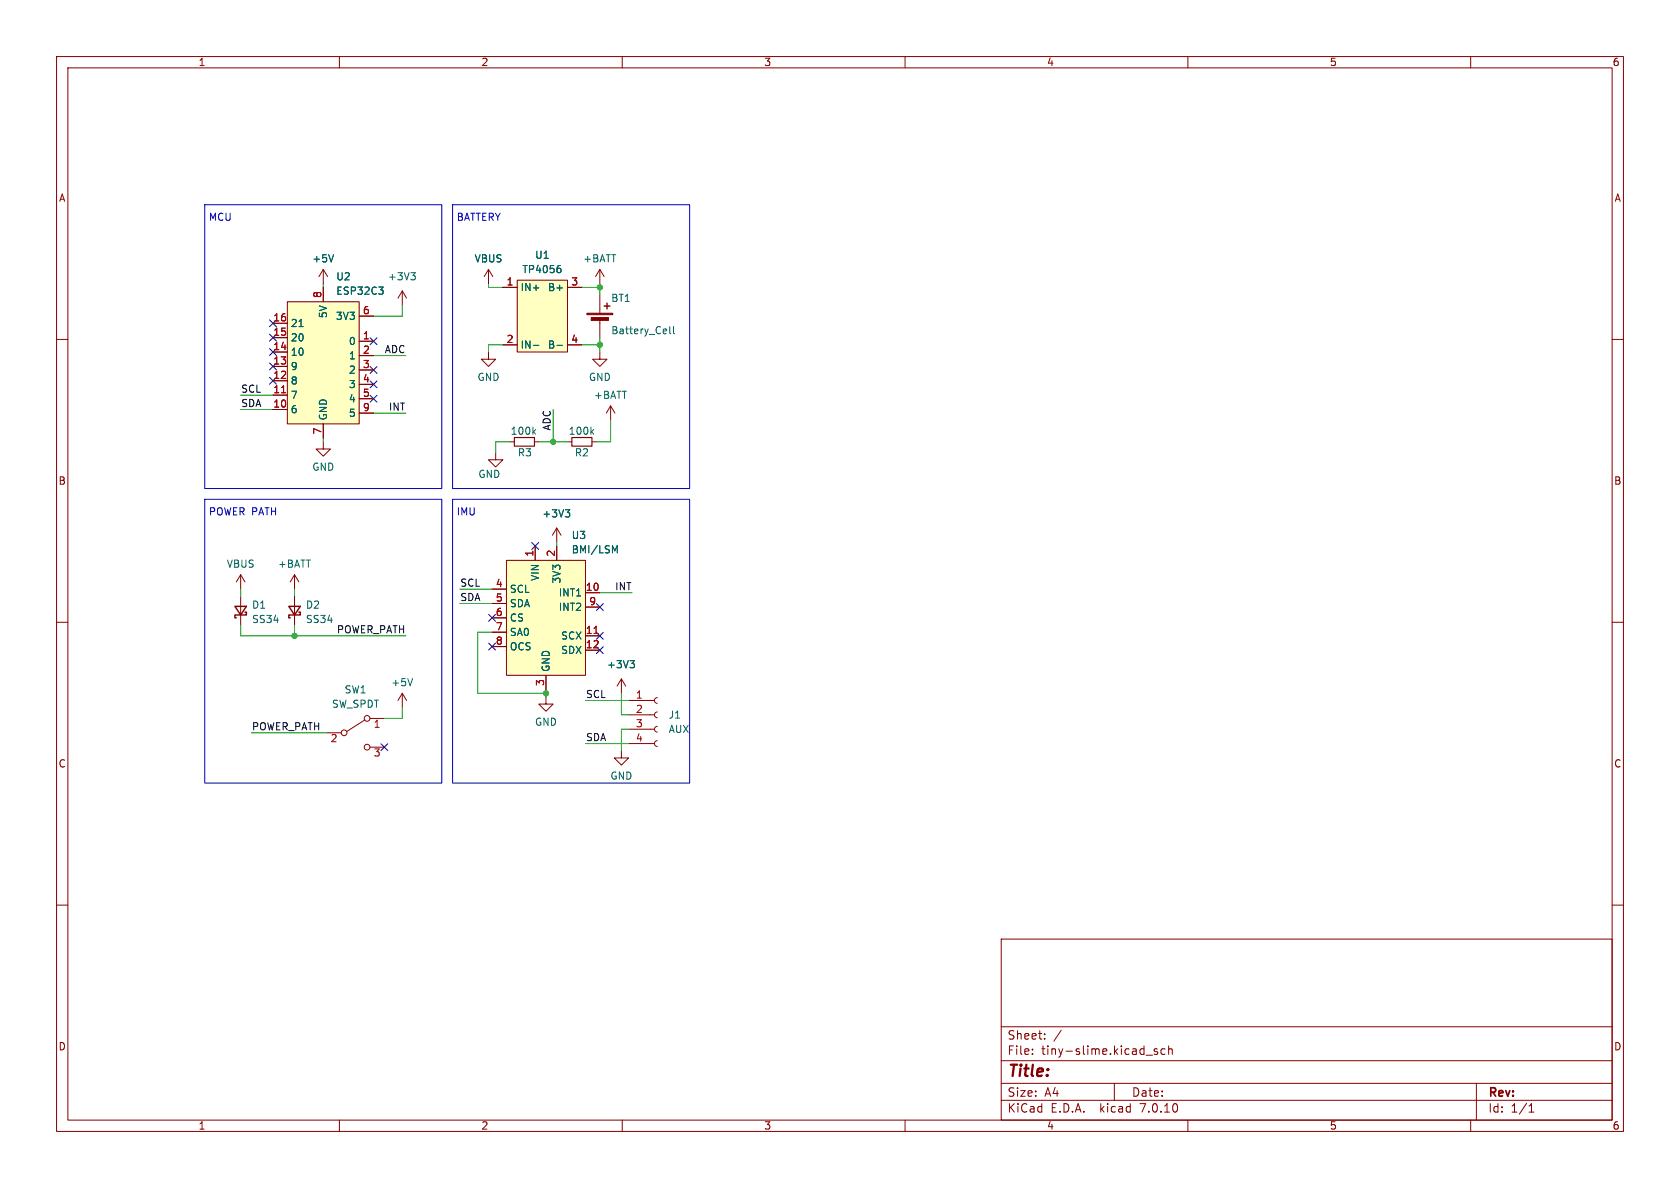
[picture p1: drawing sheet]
<svg xmlns="http://www.w3.org/2000/svg" width="297mm" height="210mm" viewBox="0 0 297 210" stroke-linecap="round" stroke-linejoin="round" font-family="sans-serif">
<g fill="none" stroke="#840000" stroke-width=".18">
<path d="M10 10h277v190h-277zM12 12h273v186h-273zM60 10v2M110 10v2M160 10v2M210 10v2M260 10v2M10 60h2M48.3 59.7h2.5M48.3 57.2h2.5M50.8 53.3h12.7v21.6h-12.7zM57.1 47.6v2.6"/>
<path d="M57.1 50.8v2.5M57.1 47.6l-.7 1.3M57.1 47.6l.8 1.3M63.5 55.9h2.5M71.1 51.4l-.7 1.3M71.1 51.4v2.6M71.1 51.4l.8 1.3M86.4 47.6l-.8 1.3M86.4 47.6v2.6M86.4 47.6l.7 1.3M88.9 50.8h2.5M91.4 49.5h8.9v12.7h-8.9z"/>
<path d="M100.3 50.8h2.6M106 47.6v2.6M106 52.1v3.3M106 56.4v3.3M106 47.6l-.7 1.3M106 47.6l.8 1.3M285 60h2M48.3 72.4h2.5M48.3 69.9h2.5M48.3 67.3h2.5M48.3 64.8h2.5M48.3 62.2h2.5"/>
<path d="M57.1 78.1v1.3h1.3l-1.3 1.2-1.2-1.2h1.2M57.1 74.9v2.6M63.5 60.3h2.5M63.5 62.9h2.5M63.5 65.4h2.5M63.5 67.9h2.5M63.5 70.5h2.5M63.5 73h2.5M86.4 62.2v1.3h1.2l-1.2 1.3-1.3-1.3h1.3M88.9 61h2.5M90.2 78.1h.7M94.5 78.1h.7"/>
<path d="M100.3 78.1h.8M100.3 61h2.6M104.6 78.1h.8M106 62.2v1.3h1.3l-1.3 1.3-1.2-1.3h1.2M107.9 71.8l-.7 1.2M107.9 71.8v2.5M107.9 71.8l.8 1.2M87.6 80v1.3h1.3l-1.3 1.3-1.2-1.3h1.2M89.5 99.1h14v20.3h-14zM94.6 96.5v2.6M98.4 93.3v2.6M98.4 96.5v2.6"/>
<path d="M98.4 93.3l-.7 1.3M98.4 93.3l.8 1.3M10 110h2M42.5 101.6v2.5M42.5 105.4v5.1M42.5 101.6l-.7 1.3M42.5 101.6l.8 1.3M52.1 101.6l-.8 1.3M52.1 101.6v2.5M52.1 105.4v5.1M52.1 101.6l.7 1.3M87 104.1h2.5"/>
<path d="M87 106.7h2.5M87 109.2h2.5M87 111.8h2.5M87 114.3h2.5M96.5 119.4v2.5M103.5 104.8h2.5M103.5 112.4h2.5M103.5 114.9h2.5M103.5 107.3h2.5M285 110h2M57.8 129.5h2.5M64.5 127.3l-3.2 2"/>
<path d="M65.4 127h2.5M65.4 132.1h2.5M71.1 122.6v2.5M71.1 122.6l-.7 1.2M71.1 122.6l.8 1.2M96.5 123.2v1.3h1.3l-1.3 1.2-1.3-1.2h1.3M109.9 132.7v1.3h1.2l-1.2 1.3-1.3-1.3h1.3M109.9 120l-.8 1.3M109.9 120v2.6M109.9 120l.7 1.3M111.1 131.4h4.6M111.1 128.9h4.6"/>
<path d="M111.1 126.4h4.6M111.1 123.8h4.6M116.2 130.9l-.3 .2-.2 .3 .1 .4 .4 .2M116.2 128.4l-.3 .1-.2 .4 .1 .4 .4 .1M116.2 125.9l-.3 .1-.2 .4 .1 .3 .4 .2M116.2 123.3l-.3 .2-.2 .3 .1 .4 .4 .1M10 160h2M285 160h2M177 166h108v32h-108zM60 198v2M110 198v2M160 198v2"/>
<path d="M177 194.5h108M177 191.5h108M177 187.5h108M177 181.5h108M182.5 186.3v.1M182.5 185.5v.1M184.7 183.6v.1M184.7 182.8v.1M187.6 182.1l-1.3 2M197 191.5v3M202.6 186.5h1.1M204.6 185.5l-.4-.1-.2 .2 .1 .2 .5 .2v.3h-.6"/>
<path d="M206 185.5l-.5-.1-.3 .3v.4l.2 .2h.6M206.6 185.5l.2-.1 .4 .1v.9M206.6 184.9v1.5M210 198v2M260 198v2M261 191.5v6.5M270.3 196.6h.9M270.3 195.5l.4-.4v1.5"/>
<circle cx="60.8" cy="129.5" r=".51"/>
<circle cx="64.9" cy="127" r=".51"/>
<circle cx="64.9" cy="132.1" r=".51"/>
</g>
<g fill="#ffffc2" stroke="#ffffc2" stroke-width=".18">
<path d="M89.5 99.1h14v20.3h-14z"/>
<path d="M50.8 53.3h12.7v21.6h-12.7z"/>
<path d="M91.4 49.5h8.9v12.7h-8.9z"/>
</g>
<path d="M49.8 69.4h.7M105 112h.7" fill="none" stroke="#a90000" stroke-width=".18"/>
<g fill="none" stroke="#006464" stroke-width=".18">
<path d="M52.9 57.7h.7M59 45l-.5 1.3M67 50.7h.7l-.4 .5M67.6 51.3l.1 .2-.1 .5M72.6 48.2h.8l-.4 .5M73.2 48.7l.2 .2v.3l-.2 .3M98.8 46.9h.3M98.9 47.4l.3 .3v.3l-.3 .2M118.4 57.7v1.1l.2 .2M119.1 57.7v1.1l.1 .2M94.3 61.1h1M94.3 76.3l.4 .5"/>
<path d="M94.7 75.9l-.5 .5M98.5 61.1h.9M104.6 76.3l.4 .5M105 75.9l-.5 .5M99.9 90.1h.8l-.4 .5M100.5 90.6l.2 .2v.3l-.2 .3M108.7 97.4l.4-.9v1.2M72.9 120l-.4 1.2M111.4 116.8h.8l-.5 .5M111.9 117.3l.3 .2v.3l-.3 .3"/>
</g>
<path d="M106.8 54.1h1M107.3 53.6v1M41.5 107.2h2.1l-1.1 1.5zM43.3 108.2h.3v.5h-2.1v.5h.3M51.1 107.2h2l-1 1.5zM52.8 108.2h.3v.5h-2v.5h.2" fill="none" stroke="#840000" stroke-width=".25"/>
<path d="M90.9 77.3h3.6v1.6h-3.6zM101.1 77.3h3.5v1.6h-3.5z" fill="none" stroke="#840000" stroke-width=".2"/>
<g fill="#840000" stroke="#840000" stroke-width=".18">
<path d="M103.8 55.4h4.5v.2h-4.5z"/>
<path d="M104.5 56.1h3.1v.5h-3.1z"/>
</g>
<path d="M36.2 36.2h41.9v50.2h-41.9zM80 36.2h41.9v50.2h-41.9zM36.2 88.3h41.9v50.1h-41.9zM80 88.3h41.9v50.1h-41.9z" fill="none" stroke="#0000c2" stroke-width=".18"/>
<g fill="none" stroke="#009600" stroke-width=".18">
<path d="M57.1 50.2v.6M71.1 54v1.9h-5.1M86.4 50.2v.6h2.5M102.9 50.8h3.1M106 50.2v1.9M106 59.7v2.5M42.5 69.9h5.8M42.5 72.4h5.8M57.1 77.5v.6M66 62.9h5.8M66 73h5.8M88.9 61h-2.5v1.2"/>
<path d="M90.2 78.1h-2.6v1.9M95.2 78.1h5.1M97.8 72.4v5.7M102.9 61h3.1M107.9 74.3v3.8h-2.5M98.4 95.9v.6M42.5 104.1v1.3M42.5 110.5v1.9h29.3M52.1 104.1v1.3M52.1 110.5v1.9M81.3 104.1h5.7M81.3 106.7h5.7"/>
<path d="M87 111.8h-2.5v10.8h12M106 104.8h5.8M44.4 129.5h13.4M71.1 125.1v1.9h-3.2M96.5 121.9v1.3M103.5 131.4h7.6M103.5 123.8h7.6M109.9 122.6v3.8h1.2M111.1 128.9h-1.2v3.8"/>
</g>
<g fill="none" stroke="#000084" stroke-width=".18">
<path d="M47.7 59.1l1.2 1.2M47.7 56.5l1.2 1.3M48.9 59.1l-1.2 1.2M48.9 56.5l-1.2 1.3M65.4 59.7l1.2 1.2M66.6 59.7l-1.2 1.2M47.7 66.7l1.2 1.2M47.7 64.2l1.2 1.2M47.7 61.6l1.2 1.2M48.9 66.7l-1.2 1.2M48.9 64.2l-1.2 1.2M48.9 61.6l-1.2 1.2"/>
<path d="M65.4 69.9l1.2 1.2M65.4 67.3l1.2 1.3M65.4 64.8l1.2 1.2M66.6 69.9l-1.2 1.2M66.6 67.3l-1.2 1.3M66.6 64.8l-1.2 1.2M94 95.9l1.2 1.2M95.2 95.9l-1.2 1.2M86.4 113.7l1.2 1.2M86.4 108.6l1.2 1.2M87.6 113.7l-1.2 1.2M87.6 108.6l-1.2 1.2"/>
<path d="M105.4 111.8l1.3 1.2M105.4 114.3l1.3 1.2M105.4 106.7l1.3 1.2M106.7 111.8l-1.3 1.2M106.7 114.3l-1.3 1.2M106.7 106.7l-1.3 1.2M67.3 131.5l1.3 1.2M68.6 131.5l-1.3 1.2"/>
</g>
<g fill="#009600" stroke="#009600" stroke-width=".18">
<circle cx="52.1" cy="112.4" r=".46"/>
<circle cx="106" cy="61" r=".46"/>
<circle cx="106" cy="50.8" r=".46"/>
<circle cx="97.8" cy="78.1" r=".46"/>
<circle cx="96.5" cy="122.6" r=".46"/>
</g>
<text font-size="2.8" fill="#840000" x="178" y="190.9">Title:</text>
<g font-size="2.1" fill="#840000">
<text x="178" y="184">Sheet:</text>
<text x="178" y="186.7">File:</text>
<text x="184.1" y="186.7">tiny-slime.kicad_sch</text>
<text x="178" y="196.9">KiCad</text>
<text x="178" y="194.1">Size:</text>
<text x="184.7" y="194.1">A4</text>
<text x="185.7" y="196.9">E.D.A.</text>
<text x="194.6" y="196.9">kicad</text>
<text x="200" y="194.1">Date:</text>
<text x="201.8" y="196.9">7.0.10</text>
<text x="263" y="194.3">Rev:</text>
<text x="263" y="196.9">Id:</text>
<text x="267.1" y="196.9">1/1</text>
</g>
<g font-size="1.8" fill="#840000">
<text x="35" y="11.9">1</text>
<text x="85" y="11.9">2</text>
<text x="135" y="11.9">3</text>
<text x="185" y="11.9">4</text>
<text x="235" y="11.9">5</text>
<text x="285" y="11.9">6</text>
<text x="10.3" y="35.9">A</text>
<text x="285.3" y="35.9">A</text>
<text x="10.3" y="85.9">B</text>
<text x="285.3" y="85.9">B</text>
<text x="10.3" y="135.9">C</text>
<text x="285.3" y="135.9">C</text>
<text x="10.3" y="185.9">D</text>
<text x="285.3" y="185.9">D</text>
<text x="35" y="199.9">1</text>
<text x="85" y="199.9">2</text>
<text x="135" y="199.9">3</text>
<text x="185" y="199.9">4</text>
<text x="235" y="199.9">5</text>
<text x="285" y="199.9">6</text>
</g>
<g font-size="1.8" fill="#0000c2">
<text x="36.8" y="39.1">MCU</text>
<text x="80.6" y="39.1">BATTERY</text>
<text x="36.8" y="91.2">POWER PATH</text>
<text x="80.6" y="91.2">IMU</text>
</g>
<g font-size="1.8" fill="#006464">
<text x="55.1" y="46.6">+5V</text>
<text x="83.8" y="46.6">VBUS</text>
<text x="94.5" y="45.9">U1</text>
<text x="103" y="46.6">+BATT</text>
<text x="59.4" y="49.8">U2</text>
<text x="59.4" y="52.3">ESP32C3</text>
<text x="68.5" y="49.8">+3V3</text>
<text x="91.9" y="51.7">IN+</text>
<text x="92.2" y="48.5">TP4056</text>
<text x="96.8" y="51.7">B+</text>
<text x="108" y="53.6">BT1</text>
<text x="51.3" y="58">21</text>
<text x="58" y="56.3" transform="rotate(-90 58 56.3)">5V</text>
<text x="59.3" y="56.7">3V3</text>
<text x="108" y="59.3">Battery_Cell</text>
<text x="51.3" y="65.6">9</text>
<text x="51.3" y="63.1">10</text>
<text x="51.3" y="60.6">20</text>
<text x="61.6" y="61.2">0</text>
<text x="61.6" y="63.7">1</text>
<text x="91.9" y="61.8">IN-</text>
<text x="96.8" y="61.8">B-</text>
<text x="51.3" y="70.7">7</text>
<text x="51.3" y="68.2">8</text>
<text x="61.6" y="66.3">2</text>
<text x="61.6" y="68.8">3</text>
<text x="61.6" y="71.3">4</text>
<text x="84.3" y="67.5">GND</text>
<text x="104" y="67.5">GND</text>
<text x="104.9" y="70.7">+BATT</text>
<text x="51.3" y="73.3">6</text>
<text x="58" y="74.4" transform="rotate(-90 58 74.4)">GND</text>
<text x="61.6" y="73.9">5</text>
<text x="90.2" y="77.1">100k</text>
<text x="100.4" y="77.1">100k</text>
<text x="55.1" y="83.4">GND</text>
<text x="91.4" y="80.9">R3</text>
<text x="101.5" y="80.9">R2</text>
<text x="84.5" y="84.7">GND</text>
<text x="95.8" y="91.7">+3V3</text>
<text x="101" y="95.5">U3</text>
<text x="40" y="100.6">VBUS</text>
<text x="49" y="100.6">+BATT</text>
<text x="101" y="98">BMI/LSM</text>
<text x="44.5" y="107.8">D1</text>
<text x="54" y="107.8">D2</text>
<text x="90" y="105">SCL</text>
<text x="90" y="107.5">SDA</text>
<text x="95.5" y="102.8" transform="rotate(-90 95.5 102.8)">VIN</text>
<text x="98.7" y="105.6">INT1</text>
<text x="99.3" y="103.3" transform="rotate(-90 99.3 103.3)">3V3</text>
<text x="44.5" y="110.3">SS34</text>
<text x="54" y="110.3">SS34</text>
<text x="90" y="110.1">CS</text>
<text x="90" y="112.6">SA0</text>
<text x="98.7" y="108.2">INT2</text>
<text x="99.1" y="113.3">SCX</text>
<text x="90" y="115.2">OCS</text>
<text x="97.4" y="118.9" transform="rotate(-90 97.4 118.9)">GND</text>
<text x="99.1" y="115.8">SDX</text>
<text x="107.2" y="118.3">+3V3</text>
<text x="58.6" y="125.3">SW_SPDT</text>
<text x="60.8" y="122.8">SW1</text>
<text x="69.1" y="121.5">+5V</text>
<text x="94.5" y="128.5">GND</text>
<text x="118.1" y="127.2">J1</text>
<text x="118.1" y="129.8">AUX</text>
<text x="107.8" y="138">GND</text>
</g>
<g font-size="1.8" fill="#a90000">
<text x="56.9" y="52.8" transform="rotate(-90 56.9 52.8)">8</text>
<text x="89.5" y="50.5">1</text>
<text x="100.9" y="50.5">3</text>
<text x="48.2" y="59.4">15</text>
<text x="48.2" y="56.9">16</text>
<text x="64.1" y="55.6">6</text>
<text x="48.2" y="64.5">13</text>
<text x="48.2" y="62">14</text>
<text x="64.1" y="60.1">1</text>
<text x="64.1" y="62.6">2</text>
<text x="64.1" y="65.2">3</text>
<text x="89.5" y="60.7">2</text>
<text x="100.9" y="60.7">4</text>
<text x="48.2" y="69.6">11</text>
<text x="48.2" y="67.1">12</text>
<text x="64.1" y="67.7">4</text>
<text x="64.1" y="70.2">5</text>
<text x="48.2" y="72.1">10</text>
<text x="56.9" y="76.9" transform="rotate(-90 56.9 76.9)">7</text>
<text x="64.1" y="72.8">9</text>
<text x="94.4" y="98.5" transform="rotate(-90 94.4 98.5)">1</text>
<text x="98.2" y="98.5" transform="rotate(-90 98.2 98.5)">2</text>
<text x="87.6" y="103.9">4</text>
<text x="87.6" y="106.4">5</text>
<text x="103.5" y="104.5">10</text>
<text x="104.1" y="107.1">9</text>
<text x="87.6" y="109">6</text>
<text x="87.6" y="111.5">7</text>
<text x="103.5" y="112.1">11</text>
<text x="87.6" y="114">8</text>
<text x="103.5" y="114.7">12</text>
<text x="96.3" y="121.4" transform="rotate(-90 96.3 121.4)">3</text>
<text x="112.3" y="123.6">1</text>
<text x="58.3" y="131.5">2</text>
<text x="66" y="129">1</text>
<text x="112.3" y="126.1">2</text>
<text x="112.3" y="128.7">3</text>
<text x="112.3" y="131.2">4</text>
<text x="66" y="134.1">3</text>
</g>
<g font-size="1.8" fill="#0f0f0f">
<text x="67.9" y="62.5">ADC</text>
<text x="42.5" y="69.5">SCL</text>
<text x="42.5" y="72">SDA</text>
<text x="68.6" y="72.7">INT</text>
<text x="97.4" y="76.2" transform="rotate(-90 97.4 76.2)">ADC</text>
<text x="81.3" y="103.8">SCL</text>
<text x="81.3" y="106.3">SDA</text>
<text x="108.7" y="104.4">INT</text>
<text x="59.5" y="112">POWER_PATH</text>
<text x="103.5" y="123.5">SCL</text>
<text x="44.4" y="129.2">POWER_PATH</text>
<text x="103.5" y="131.1">SDA</text>
</g>
</svg>
